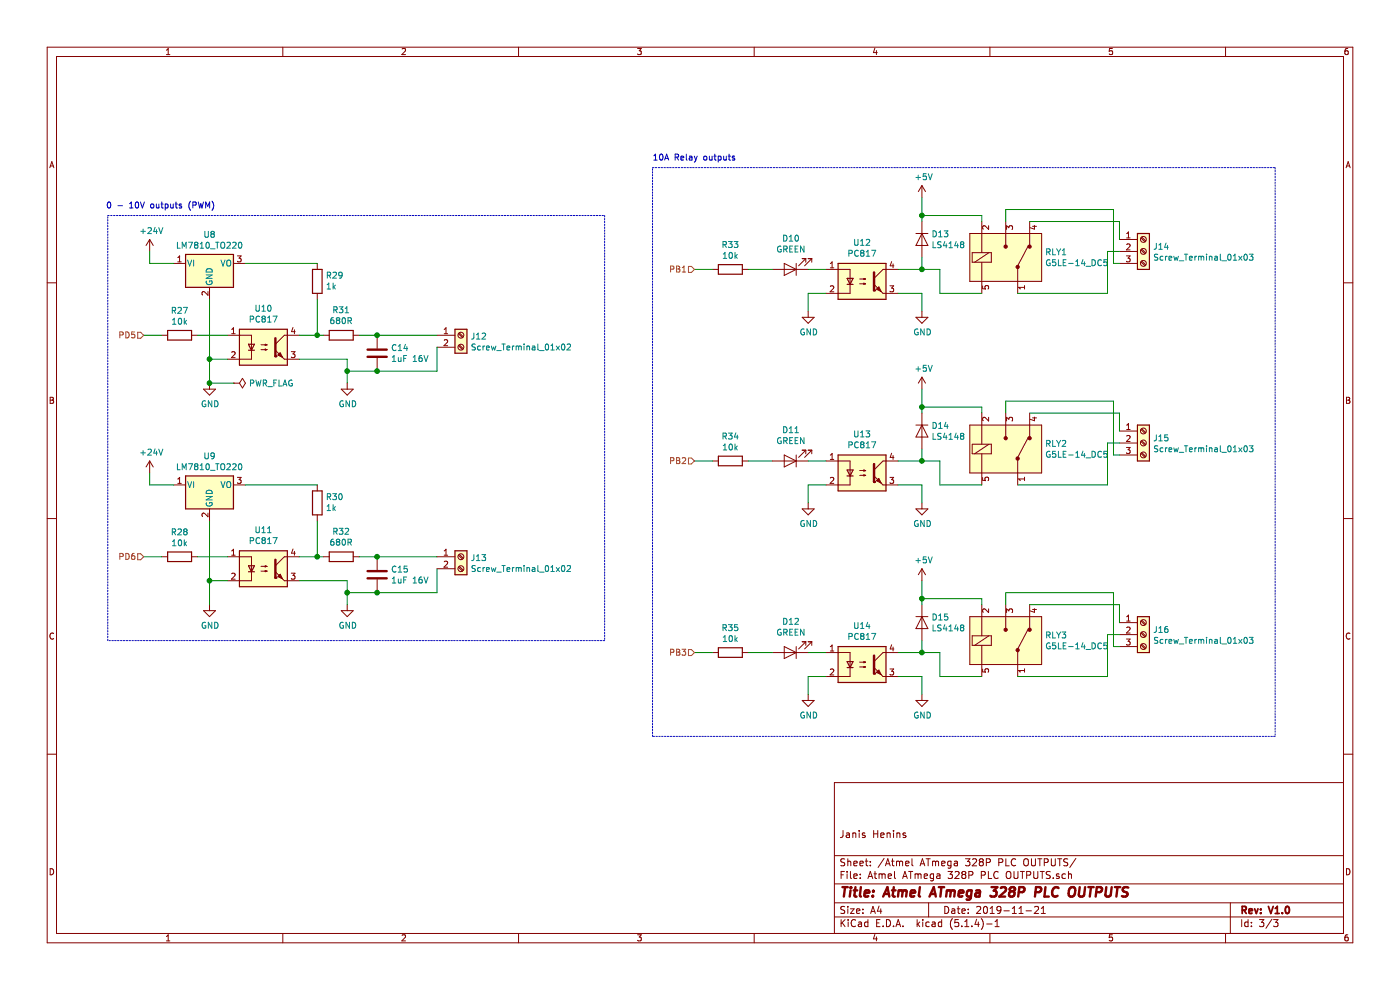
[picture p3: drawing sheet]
EESchema Schematic File Version 4
LIBS:Atmel ATmega 328P PLC-cache
EELAYER 30 0
EELAYER END
$Descr A4 11693 8268
encoding utf-8
Sheet 3 3
Title "Atmel ATmega 328P PLC OUTPUTS"
Date "2019-11-21"
Rev "V1.0"
Comp ""
Comment1 "Janis Henins"
Comment2 ""
Comment3 ""
Comment4 ""
$EndDescr
$Comp
L power:+24V #PWR044
U 1 1
P 1250 2100
F 0 "#PWR044" H 1250 1950 50  0001 C CNN
F 1 "+24V" H 1265 2273 50  0000 C CNN
F 2 "" H 1250 2100 50  0001 C CNN
F 3 "" H 1250 2100 50  0001 C CNN
	1    1250 2100
	1    0    0    -1  
$EndComp
$Comp
L Regulator_Linear:LM7810_TO220 U8
U 1 1
P 1750 2200
F 0 "U8" H 1750 2442 50  0000 C CNN
F 1 "LM7810_TO220" H 1750 2351 50  0000 C CNN
F 2 "Package_TO_SOT_THT:TO-220-3_Vertical" H 1750 2425 50  0001 C CIN
F 3 "http://www.fairchildsemi.com/ds/LM/LM7805.pdf" H 1750 2150 50  0001 C CNN
	1    1750 2200
	1    0    0    -1  
$EndComp
$Comp
L Isolator:PC817 U10
U 1 1
P 2200 2900
F 0 "U10" H 2200 3225 50  0000 C CNN
F 1 "PC817" H 2200 3134 50  0000 C CNN
F 2 "kicad-open-modules-master:HCPL-817-300E" H 2000 2700 50  0001 L CIN
F 3 "http://www.soselectronic.cz/a_info/resource/d/pc817.pdf" H 2200 2900 50  0001 L CNN
	1    2200 2900
	1    0    0    -1  
$EndComp
$Comp
L Device:R R27
U 1 1
P 1500 2800
F 0 "R27" V 1293 2800 50  0000 C CNN
F 1 "10k" V 1384 2800 50  0000 C CNN
F 2 "Resistor_SMD:R_0603_1608Metric_Pad1.05x0.95mm_HandSolder" V 1430 2800 50  0001 C CNN
F 3 "~" H 1500 2800 50  0001 C CNN
	1    1500 2800
	0    1    1    0   
$EndComp
$Comp
L Device:R R29
U 1 1
P 2650 2350
F 0 "R29" H 2580 2304 50  0000 R CNN
F 1 "1k" H 2580 2395 50  0000 R CNN
F 2 "Resistor_SMD:R_0603_1608Metric_Pad1.05x0.95mm_HandSolder" V 2580 2350 50  0001 C CNN
F 3 "~" H 2650 2350 50  0001 C CNN
	1    2650 2350
	-1   0    0    1   
$EndComp
$Comp
L Device:R R31
U 1 1
P 2850 2800
F 0 "R31" V 3057 2800 50  0000 C CNN
F 1 "680R" V 2966 2800 50  0000 C CNN
F 2 "Resistor_SMD:R_0603_1608Metric_Pad1.05x0.95mm_HandSolder" V 2780 2800 50  0001 C CNN
F 3 "~" H 2850 2800 50  0001 C CNN
	1    2850 2800
	0    -1   -1   0   
$EndComp
$Comp
L Device:C C14
U 1 1
P 3150 2950
F 0 "C14" H 3265 2996 50  0000 L CNN
F 1 "1uF 16V" H 3265 2905 50  0000 L CNN
F 2 "Capacitor_SMD:C_0603_1608Metric_Pad1.05x0.95mm_HandSolder" H 3188 2800 50  0001 C CNN
F 3 "~" H 3150 2950 50  0001 C CNN
	1    3150 2950
	1    0    0    -1  
$EndComp
$Comp
L power:GND #PWR048
U 1 1
P 2900 3200
F 0 "#PWR048" H 2900 2950 50  0001 C CNN
F 1 "GND" H 2905 3027 50  0000 C CNN
F 2 "" H 2900 3200 50  0001 C CNN
F 3 "" H 2900 3200 50  0001 C CNN
	1    2900 3200
	1    0    0    -1  
$EndComp
$Comp
L Connector:Screw_Terminal_01x02 J12
U 1 1
P 3850 2800
F 0 "J12" H 3930 2792 50  0000 L CNN
F 1 "Screw_Terminal_01x02" H 3930 2701 50  0000 L CNN
F 2 "TerminalBlock_Phoenix:TerminalBlock_Phoenix_PT-1,5-2-5.0-H_1x02_P5.00mm_Horizontal" H 3850 2800 50  0001 C CNN
F 3 "~" H 3850 2800 50  0001 C CNN
	1    3850 2800
	1    0    0    -1  
$EndComp
Text HLabel 1200 2800 0    50   Input ~ 0
PD5
Text HLabel 5800 2250 0    50   Input ~ 0
PB1
$Comp
L Device:R R33
U 1 1
P 6100 2250
F 0 "R33" V 5893 2250 50  0000 C CNN
F 1 "10k" V 5984 2250 50  0000 C CNN
F 2 "Resistor_SMD:R_0603_1608Metric_Pad1.05x0.95mm_HandSolder" V 6030 2250 50  0001 C CNN
F 3 "~" H 6100 2250 50  0001 C CNN
	1    6100 2250
	0    1    1    0   
$EndComp
$Comp
L Device:LED D10
U 1 1
P 6600 2250
F 0 "D10" H 6593 1995 50  0000 C CNN
F 1 "GREEN" H 6593 2086 50  0000 C CNN
F 2 "LED_SMD:LED_0603_1608Metric_Pad1.05x0.95mm_HandSolder" H 6600 2250 50  0001 C CNN
F 3 "~" H 6600 2250 50  0001 C CNN
	1    6600 2250
	-1   0    0    1   
$EndComp
$Comp
L Isolator:PC817 U12
U 1 1
P 7200 2350
F 0 "U12" H 7200 2675 50  0000 C CNN
F 1 "PC817" H 7200 2584 50  0000 C CNN
F 2 "kicad-open-modules-master:HCPL-817-300E" H 7000 2150 50  0001 L CIN
F 3 "http://www.soselectronic.cz/a_info/resource/d/pc817.pdf" H 7200 2350 50  0001 L CNN
	1    7200 2350
	1    0    0    -1  
$EndComp
$Comp
L power:GND #PWR050
U 1 1
P 6750 2600
F 0 "#PWR050" H 6750 2350 50  0001 C CNN
F 1 "GND" H 6755 2427 50  0000 C CNN
F 2 "" H 6750 2600 50  0001 C CNN
F 3 "" H 6750 2600 50  0001 C CNN
	1    6750 2600
	1    0    0    -1  
$EndComp
$Comp
L Device:D D13
U 1 1
P 7700 2000
F 0 "D13" V 7654 2079 50  0000 L CNN
F 1 "LS4148" V 7745 2079 50  0000 L CNN
F 2 "smd-semi:SOD-80" H 7700 2000 50  0001 C CNN
F 3 "~" H 7700 2000 50  0001 C CNN
	1    7700 2000
	0    1    1    0   
$EndComp
$Comp
L power:+5V #PWR053
U 1 1
P 7700 1650
F 0 "#PWR053" H 7700 1500 50  0001 C CNN
F 1 "+5V" H 7715 1823 50  0000 C CNN
F 2 "" H 7700 1650 50  0001 C CNN
F 3 "" H 7700 1650 50  0001 C CNN
	1    7700 1650
	1    0    0    -1  
$EndComp
$Comp
L dk_Power-Relays-Over-2-Amps:G5LE-14_DC5 RLY1
U 1 1
P 8400 2150
F 0 "RLY1" H 8728 2196 50  0000 L CNN
F 1 "G5LE-14_DC5" H 8728 2105 50  0000 L CNN
F 2 "digikey-footprints:Relay_THT_G5LE-14" H 8600 2350 50  0001 L CNN
F 3 "https://omronfs.omron.com/en_US/ecb/products/pdf/en-g5le.pdf" H 8600 2450 60  0001 L CNN
F 4 "Z1011-ND" H 8600 2550 60  0001 L CNN "Digi-Key_PN"
F 5 "G5LE-14 DC5" H 8600 2650 60  0001 L CNN "MPN"
F 6 "Relays" H 8600 2750 60  0001 L CNN "Category"
F 7 "Power Relays, Over 2 Amps" H 8600 2850 60  0001 L CNN "Family"
F 8 "https://omronfs.omron.com/en_US/ecb/products/pdf/en-g5le.pdf" H 8600 2950 60  0001 L CNN "DK_Datasheet_Link"
F 9 "/product-detail/en/omron-electronics-inc-emc-div/G5LE-14-DC5/Z1011-ND/280371" H 8600 3050 60  0001 L CNN "DK_Detail_Page"
F 10 "RELAY GEN PURPOSE SPDT 10A 5V" H 8600 3150 60  0001 L CNN "Description"
F 11 "Omron Electronics Inc-EMC Div" H 8600 3250 60  0001 L CNN "Manufacturer"
F 12 "Active" H 8600 3350 60  0001 L CNN "Status"
	1    8400 2150
	1    0    0    -1  
$EndComp
$Comp
L Connector:Screw_Terminal_01x03 J14
U 1 1
P 9550 2100
F 0 "J14" H 9630 2142 50  0000 L CNN
F 1 "Screw_Terminal_01x03" H 9630 2051 50  0000 L CNN
F 2 "TerminalBlock_Phoenix:TerminalBlock_Phoenix_PT-1,5-3-5.0-H_1x03_P5.00mm_Horizontal" H 9550 2100 50  0001 C CNN
F 3 "~" H 9550 2100 50  0001 C CNN
	1    9550 2100
	1    0    0    -1  
$EndComp
Wire Wire Line
	1250 2100 1250 2200
Wire Wire Line
	1250 2200 1450 2200
Wire Wire Line
	1350 2800 1200 2800
Wire Wire Line
	1650 2800 1900 2800
$Comp
L power:GND #PWR046
U 1 1
P 1750 3200
F 0 "#PWR046" H 1750 2950 50  0001 C CNN
F 1 "GND" H 1755 3027 50  0000 C CNN
F 2 "" H 1750 3200 50  0001 C CNN
F 3 "" H 1750 3200 50  0001 C CNN
	1    1750 3200
	1    0    0    -1  
$EndComp
Wire Wire Line
	1750 2500 1750 3000
Wire Wire Line
	1900 3000 1750 3000
Wire Wire Line
	2050 2200 2650 2200
Wire Wire Line
	2650 2500 2650 2800
Wire Wire Line
	2650 2800 2700 2800
Wire Wire Line
	2500 2800 2650 2800
Connection ~ 2650 2800
Wire Wire Line
	2500 3000 2900 3000
Wire Wire Line
	2900 3000 2900 3100
Wire Wire Line
	3150 3100 2900 3100
Connection ~ 2900 3100
Wire Wire Line
	2900 3100 2900 3200
Wire Wire Line
	3000 2800 3150 2800
Wire Wire Line
	3150 2800 3650 2800
Connection ~ 3150 2800
Wire Wire Line
	3650 2900 3650 3100
Wire Wire Line
	3650 3100 3150 3100
Connection ~ 3150 3100
Wire Wire Line
	1750 3000 1750 3200
Connection ~ 1750 3000
$Comp
L power:+24V #PWR045
U 1 1
P 1250 3950
F 0 "#PWR045" H 1250 3800 50  0001 C CNN
F 1 "+24V" H 1265 4123 50  0000 C CNN
F 2 "" H 1250 3950 50  0001 C CNN
F 3 "" H 1250 3950 50  0001 C CNN
	1    1250 3950
	1    0    0    -1  
$EndComp
$Comp
L Regulator_Linear:LM7810_TO220 U9
U 1 1
P 1750 4050
F 0 "U9" H 1750 4292 50  0000 C CNN
F 1 "LM7810_TO220" H 1750 4201 50  0000 C CNN
F 2 "Package_TO_SOT_THT:TO-220-3_Vertical" H 1750 4275 50  0001 C CIN
F 3 "http://www.fairchildsemi.com/ds/LM/LM7805.pdf" H 1750 4000 50  0001 C CNN
	1    1750 4050
	1    0    0    -1  
$EndComp
$Comp
L Isolator:PC817 U11
U 1 1
P 2200 4750
F 0 "U11" H 2200 5075 50  0000 C CNN
F 1 "PC817" H 2200 4984 50  0000 C CNN
F 2 "kicad-open-modules-master:HCPL-817-300E" H 2000 4550 50  0001 L CIN
F 3 "http://www.soselectronic.cz/a_info/resource/d/pc817.pdf" H 2200 4750 50  0001 L CNN
	1    2200 4750
	1    0    0    -1  
$EndComp
$Comp
L Device:R R28
U 1 1
P 1500 4650
F 0 "R28" V 1293 4650 50  0000 C CNN
F 1 "10k" V 1384 4650 50  0000 C CNN
F 2 "Resistor_SMD:R_0603_1608Metric_Pad1.05x0.95mm_HandSolder" V 1430 4650 50  0001 C CNN
F 3 "~" H 1500 4650 50  0001 C CNN
	1    1500 4650
	0    1    1    0   
$EndComp
$Comp
L Device:R R30
U 1 1
P 2650 4200
F 0 "R30" H 2580 4154 50  0000 R CNN
F 1 "1k" H 2580 4245 50  0000 R CNN
F 2 "Resistor_SMD:R_0603_1608Metric_Pad1.05x0.95mm_HandSolder" V 2580 4200 50  0001 C CNN
F 3 "~" H 2650 4200 50  0001 C CNN
	1    2650 4200
	-1   0    0    1   
$EndComp
$Comp
L Device:R R32
U 1 1
P 2850 4650
F 0 "R32" V 3057 4650 50  0000 C CNN
F 1 "680R" V 2966 4650 50  0000 C CNN
F 2 "Resistor_SMD:R_0603_1608Metric_Pad1.05x0.95mm_HandSolder" V 2780 4650 50  0001 C CNN
F 3 "~" H 2850 4650 50  0001 C CNN
	1    2850 4650
	0    -1   -1   0   
$EndComp
$Comp
L Device:C C15
U 1 1
P 3150 4800
F 0 "C15" H 3265 4846 50  0000 L CNN
F 1 "1uF 16V" H 3265 4755 50  0000 L CNN
F 2 "Capacitor_SMD:C_0603_1608Metric_Pad1.05x0.95mm_HandSolder" H 3188 4650 50  0001 C CNN
F 3 "~" H 3150 4800 50  0001 C CNN
	1    3150 4800
	1    0    0    -1  
$EndComp
$Comp
L power:GND #PWR049
U 1 1
P 2900 5050
F 0 "#PWR049" H 2900 4800 50  0001 C CNN
F 1 "GND" H 2905 4877 50  0000 C CNN
F 2 "" H 2900 5050 50  0001 C CNN
F 3 "" H 2900 5050 50  0001 C CNN
	1    2900 5050
	1    0    0    -1  
$EndComp
$Comp
L Connector:Screw_Terminal_01x02 J13
U 1 1
P 3850 4650
F 0 "J13" H 3930 4642 50  0000 L CNN
F 1 "Screw_Terminal_01x02" H 3930 4551 50  0000 L CNN
F 2 "TerminalBlock_Phoenix:TerminalBlock_Phoenix_PT-1,5-2-5.0-H_1x02_P5.00mm_Horizontal" H 3850 4650 50  0001 C CNN
F 3 "~" H 3850 4650 50  0001 C CNN
	1    3850 4650
	1    0    0    -1  
$EndComp
Text HLabel 1200 4650 0    50   Input ~ 0
PD6
Wire Wire Line
	1250 3950 1250 4050
Wire Wire Line
	1250 4050 1450 4050
Wire Wire Line
	1350 4650 1200 4650
Wire Wire Line
	1650 4650 1900 4650
$Comp
L power:GND #PWR047
U 1 1
P 1750 5050
F 0 "#PWR047" H 1750 4800 50  0001 C CNN
F 1 "GND" H 1755 4877 50  0000 C CNN
F 2 "" H 1750 5050 50  0001 C CNN
F 3 "" H 1750 5050 50  0001 C CNN
	1    1750 5050
	1    0    0    -1  
$EndComp
Wire Wire Line
	1750 4350 1750 4850
Wire Wire Line
	1900 4850 1750 4850
Wire Wire Line
	2050 4050 2650 4050
Wire Wire Line
	2650 4350 2650 4650
Wire Wire Line
	2650 4650 2700 4650
Wire Wire Line
	2500 4650 2650 4650
Connection ~ 2650 4650
Wire Wire Line
	2500 4850 2900 4850
Wire Wire Line
	2900 4850 2900 4950
Wire Wire Line
	3150 4950 2900 4950
Connection ~ 2900 4950
Wire Wire Line
	2900 4950 2900 5050
Wire Wire Line
	3000 4650 3150 4650
Wire Wire Line
	3150 4650 3650 4650
Connection ~ 3150 4650
Wire Wire Line
	3650 4750 3650 4950
Wire Wire Line
	3650 4950 3150 4950
Connection ~ 3150 4950
Wire Wire Line
	1750 4850 1750 5050
Connection ~ 1750 4850
Wire Wire Line
	5950 2250 5800 2250
Wire Wire Line
	6450 2250 6250 2250
Wire Wire Line
	6900 2250 6750 2250
Wire Wire Line
	6900 2450 6750 2450
Wire Wire Line
	6750 2450 6750 2600
Wire Wire Line
	7700 2150 7700 2250
Wire Wire Line
	7700 2250 7500 2250
$Comp
L power:GND #PWR054
U 1 1
P 7700 2600
F 0 "#PWR054" H 7700 2350 50  0001 C CNN
F 1 "GND" H 7705 2427 50  0000 C CNN
F 2 "" H 7700 2600 50  0001 C CNN
F 3 "" H 7700 2600 50  0001 C CNN
	1    7700 2600
	1    0    0    -1  
$EndComp
Wire Wire Line
	7500 2450 7700 2450
Wire Wire Line
	7700 2450 7700 2600
Wire Wire Line
	7700 1650 7700 1800
Connection ~ 7700 1800
Wire Wire Line
	7700 1800 7700 1850
Wire Wire Line
	7850 2450 7850 2250
Wire Wire Line
	7850 2250 7700 2250
Connection ~ 7700 2250
Wire Wire Line
	9250 2450 9250 2100
Wire Wire Line
	9250 2100 9350 2100
Wire Wire Line
	9350 2000 9350 1850
Wire Wire Line
	9350 1850 8600 1850
Wire Wire Line
	9300 1750 9300 2200
Wire Wire Line
	9300 2200 9350 2200
Text HLabel 5800 3850 0    50   Input ~ 0
PB2
$Comp
L Device:R R34
U 1 1
P 6100 3850
F 0 "R34" V 5893 3850 50  0000 C CNN
F 1 "10k" V 5984 3850 50  0000 C CNN
F 2 "Resistor_SMD:R_0603_1608Metric_Pad1.05x0.95mm_HandSolder" V 6030 3850 50  0001 C CNN
F 3 "~" H 6100 3850 50  0001 C CNN
	1    6100 3850
	0    1    1    0   
$EndComp
$Comp
L Device:LED D11
U 1 1
P 6600 3850
F 0 "D11" H 6593 3595 50  0000 C CNN
F 1 "GREEN" H 6593 3686 50  0000 C CNN
F 2 "LED_SMD:LED_0603_1608Metric_Pad1.05x0.95mm_HandSolder" H 6600 3850 50  0001 C CNN
F 3 "~" H 6600 3850 50  0001 C CNN
	1    6600 3850
	-1   0    0    1   
$EndComp
$Comp
L Isolator:PC817 U13
U 1 1
P 7200 3950
F 0 "U13" H 7200 4275 50  0000 C CNN
F 1 "PC817" H 7200 4184 50  0000 C CNN
F 2 "kicad-open-modules-master:HCPL-817-300E" H 7000 3750 50  0001 L CIN
F 3 "http://www.soselectronic.cz/a_info/resource/d/pc817.pdf" H 7200 3950 50  0001 L CNN
	1    7200 3950
	1    0    0    -1  
$EndComp
$Comp
L power:GND #PWR051
U 1 1
P 6750 4200
F 0 "#PWR051" H 6750 3950 50  0001 C CNN
F 1 "GND" H 6755 4027 50  0000 C CNN
F 2 "" H 6750 4200 50  0001 C CNN
F 3 "" H 6750 4200 50  0001 C CNN
	1    6750 4200
	1    0    0    -1  
$EndComp
$Comp
L Device:D D14
U 1 1
P 7700 3600
F 0 "D14" V 7654 3679 50  0000 L CNN
F 1 "LS4148" V 7745 3679 50  0000 L CNN
F 2 "smd-semi:SOD-80" H 7700 3600 50  0001 C CNN
F 3 "~" H 7700 3600 50  0001 C CNN
	1    7700 3600
	0    1    1    0   
$EndComp
$Comp
L power:+5V #PWR055
U 1 1
P 7700 3250
F 0 "#PWR055" H 7700 3100 50  0001 C CNN
F 1 "+5V" H 7715 3423 50  0000 C CNN
F 2 "" H 7700 3250 50  0001 C CNN
F 3 "" H 7700 3250 50  0001 C CNN
	1    7700 3250
	1    0    0    -1  
$EndComp
$Comp
L dk_Power-Relays-Over-2-Amps:G5LE-14_DC5 RLY2
U 1 1
P 8400 3750
F 0 "RLY2" H 8728 3796 50  0000 L CNN
F 1 "G5LE-14_DC5" H 8728 3705 50  0000 L CNN
F 2 "digikey-footprints:Relay_THT_G5LE-14" H 8600 3950 50  0001 L CNN
F 3 "https://omronfs.omron.com/en_US/ecb/products/pdf/en-g5le.pdf" H 8600 4050 60  0001 L CNN
F 4 "Z1011-ND" H 8600 4150 60  0001 L CNN "Digi-Key_PN"
F 5 "G5LE-14 DC5" H 8600 4250 60  0001 L CNN "MPN"
F 6 "Relays" H 8600 4350 60  0001 L CNN "Category"
F 7 "Power Relays, Over 2 Amps" H 8600 4450 60  0001 L CNN "Family"
F 8 "https://omronfs.omron.com/en_US/ecb/products/pdf/en-g5le.pdf" H 8600 4550 60  0001 L CNN "DK_Datasheet_Link"
F 9 "/product-detail/en/omron-electronics-inc-emc-div/G5LE-14-DC5/Z1011-ND/280371" H 8600 4650 60  0001 L CNN "DK_Detail_Page"
F 10 "RELAY GEN PURPOSE SPDT 10A 5V" H 8600 4750 60  0001 L CNN "Description"
F 11 "Omron Electronics Inc-EMC Div" H 8600 4850 60  0001 L CNN "Manufacturer"
F 12 "Active" H 8600 4950 60  0001 L CNN "Status"
	1    8400 3750
	1    0    0    -1  
$EndComp
$Comp
L Connector:Screw_Terminal_01x03 J15
U 1 1
P 9550 3700
F 0 "J15" H 9630 3742 50  0000 L CNN
F 1 "Screw_Terminal_01x03" H 9630 3651 50  0000 L CNN
F 2 "TerminalBlock_Phoenix:TerminalBlock_Phoenix_PT-1,5-3-5.0-H_1x03_P5.00mm_Horizontal" H 9550 3700 50  0001 C CNN
F 3 "~" H 9550 3700 50  0001 C CNN
	1    9550 3700
	1    0    0    -1  
$EndComp
Wire Wire Line
	5950 3850 5800 3850
Wire Wire Line
	6450 3850 6250 3850
Wire Wire Line
	6900 3850 6750 3850
Wire Wire Line
	6900 4050 6750 4050
Wire Wire Line
	6750 4050 6750 4200
Wire Wire Line
	7700 3750 7700 3850
Wire Wire Line
	7700 3850 7500 3850
$Comp
L power:GND #PWR056
U 1 1
P 7700 4200
F 0 "#PWR056" H 7700 3950 50  0001 C CNN
F 1 "GND" H 7705 4027 50  0000 C CNN
F 2 "" H 7700 4200 50  0001 C CNN
F 3 "" H 7700 4200 50  0001 C CNN
	1    7700 4200
	1    0    0    -1  
$EndComp
Wire Wire Line
	7500 4050 7700 4050
Wire Wire Line
	7700 4050 7700 4200
Wire Wire Line
	7700 3250 7700 3400
Connection ~ 7700 3400
Wire Wire Line
	7700 3400 7700 3450
Wire Wire Line
	7850 4050 7850 3850
Wire Wire Line
	7850 3850 7700 3850
Connection ~ 7700 3850
Wire Wire Line
	9250 4050 9250 3700
Wire Wire Line
	9250 3700 9350 3700
Wire Wire Line
	9350 3600 9350 3450
Wire Wire Line
	9350 3450 8600 3450
Wire Wire Line
	9300 3350 9300 3800
Wire Wire Line
	9300 3800 9350 3800
Text HLabel 5800 5450 0    50   Input ~ 0
PB3
$Comp
L Device:R R35
U 1 1
P 6100 5450
F 0 "R35" V 5893 5450 50  0000 C CNN
F 1 "10k" V 5984 5450 50  0000 C CNN
F 2 "Resistor_SMD:R_0603_1608Metric_Pad1.05x0.95mm_HandSolder" V 6030 5450 50  0001 C CNN
F 3 "~" H 6100 5450 50  0001 C CNN
	1    6100 5450
	0    1    1    0   
$EndComp
$Comp
L Device:LED D12
U 1 1
P 6600 5450
F 0 "D12" H 6593 5195 50  0000 C CNN
F 1 "GREEN" H 6593 5286 50  0000 C CNN
F 2 "LED_SMD:LED_0603_1608Metric_Pad1.05x0.95mm_HandSolder" H 6600 5450 50  0001 C CNN
F 3 "~" H 6600 5450 50  0001 C CNN
	1    6600 5450
	-1   0    0    1   
$EndComp
$Comp
L Isolator:PC817 U14
U 1 1
P 7200 5550
F 0 "U14" H 7200 5875 50  0000 C CNN
F 1 "PC817" H 7200 5784 50  0000 C CNN
F 2 "kicad-open-modules-master:HCPL-817-300E" H 7000 5350 50  0001 L CIN
F 3 "http://www.soselectronic.cz/a_info/resource/d/pc817.pdf" H 7200 5550 50  0001 L CNN
	1    7200 5550
	1    0    0    -1  
$EndComp
$Comp
L power:GND #PWR052
U 1 1
P 6750 5800
F 0 "#PWR052" H 6750 5550 50  0001 C CNN
F 1 "GND" H 6755 5627 50  0000 C CNN
F 2 "" H 6750 5800 50  0001 C CNN
F 3 "" H 6750 5800 50  0001 C CNN
	1    6750 5800
	1    0    0    -1  
$EndComp
$Comp
L Device:D D15
U 1 1
P 7700 5200
F 0 "D15" V 7654 5279 50  0000 L CNN
F 1 "LS4148" V 7745 5279 50  0000 L CNN
F 2 "smd-semi:SOD-80" H 7700 5200 50  0001 C CNN
F 3 "~" H 7700 5200 50  0001 C CNN
	1    7700 5200
	0    1    1    0   
$EndComp
$Comp
L power:+5V #PWR057
U 1 1
P 7700 4850
F 0 "#PWR057" H 7700 4700 50  0001 C CNN
F 1 "+5V" H 7715 5023 50  0000 C CNN
F 2 "" H 7700 4850 50  0001 C CNN
F 3 "" H 7700 4850 50  0001 C CNN
	1    7700 4850
	1    0    0    -1  
$EndComp
$Comp
L dk_Power-Relays-Over-2-Amps:G5LE-14_DC5 RLY3
U 1 1
P 8400 5350
F 0 "RLY3" H 8728 5396 50  0000 L CNN
F 1 "G5LE-14_DC5" H 8728 5305 50  0000 L CNN
F 2 "digikey-footprints:Relay_THT_G5LE-14" H 8600 5550 50  0001 L CNN
F 3 "https://omronfs.omron.com/en_US/ecb/products/pdf/en-g5le.pdf" H 8600 5650 60  0001 L CNN
F 4 "Z1011-ND" H 8600 5750 60  0001 L CNN "Digi-Key_PN"
F 5 "G5LE-14 DC5" H 8600 5850 60  0001 L CNN "MPN"
F 6 "Relays" H 8600 5950 60  0001 L CNN "Category"
F 7 "Power Relays, Over 2 Amps" H 8600 6050 60  0001 L CNN "Family"
F 8 "https://omronfs.omron.com/en_US/ecb/products/pdf/en-g5le.pdf" H 8600 6150 60  0001 L CNN "DK_Datasheet_Link"
F 9 "/product-detail/en/omron-electronics-inc-emc-div/G5LE-14-DC5/Z1011-ND/280371" H 8600 6250 60  0001 L CNN "DK_Detail_Page"
F 10 "RELAY GEN PURPOSE SPDT 10A 5V" H 8600 6350 60  0001 L CNN "Description"
F 11 "Omron Electronics Inc-EMC Div" H 8600 6450 60  0001 L CNN "Manufacturer"
F 12 "Active" H 8600 6550 60  0001 L CNN "Status"
	1    8400 5350
	1    0    0    -1  
$EndComp
$Comp
L Connector:Screw_Terminal_01x03 J16
U 1 1
P 9550 5300
F 0 "J16" H 9630 5342 50  0000 L CNN
F 1 "Screw_Terminal_01x03" H 9630 5251 50  0000 L CNN
F 2 "TerminalBlock_Phoenix:TerminalBlock_Phoenix_PT-1,5-3-5.0-H_1x03_P5.00mm_Horizontal" H 9550 5300 50  0001 C CNN
F 3 "~" H 9550 5300 50  0001 C CNN
	1    9550 5300
	1    0    0    -1  
$EndComp
Wire Wire Line
	5950 5450 5800 5450
Wire Wire Line
	6450 5450 6250 5450
Wire Wire Line
	6900 5450 6750 5450
Wire Wire Line
	6900 5650 6750 5650
Wire Wire Line
	6750 5650 6750 5800
Wire Wire Line
	7700 5350 7700 5450
Wire Wire Line
	7700 5450 7500 5450
$Comp
L power:GND #PWR058
U 1 1
P 7700 5800
F 0 "#PWR058" H 7700 5550 50  0001 C CNN
F 1 "GND" H 7705 5627 50  0000 C CNN
F 2 "" H 7700 5800 50  0001 C CNN
F 3 "" H 7700 5800 50  0001 C CNN
	1    7700 5800
	1    0    0    -1  
$EndComp
Wire Wire Line
	7500 5650 7700 5650
Wire Wire Line
	7700 5650 7700 5800
Wire Wire Line
	7700 4850 7700 5000
Connection ~ 7700 5000
Wire Wire Line
	7700 5000 7700 5050
Wire Wire Line
	7850 5650 7850 5450
Wire Wire Line
	7850 5450 7700 5450
Connection ~ 7700 5450
Wire Wire Line
	9250 5650 9250 5300
Wire Wire Line
	9250 5300 9350 5300
Wire Wire Line
	9350 5200 9350 5050
Wire Wire Line
	9350 5050 8600 5050
Wire Wire Line
	9300 4950 9300 5400
Wire Wire Line
	9300 5400 9350 5400
Wire Notes Line
	900  1800 5050 1800
Wire Notes Line
	5050 1800 5050 5350
Wire Notes Line
	5050 5350 900  5350
Wire Notes Line
	900  5350 900  1800
Text Notes 1800 1750 2    50   ~ 0
0 - 10V outputs (PWM)
Wire Notes Line
	5450 1400 10650 1400
Wire Notes Line
	10650 1400 10650 6150
Wire Notes Line
	10650 6150 5450 6150
Wire Notes Line
	5450 6150 5450 1400
Text Notes 6150 1350 2    50   ~ 0
10A Relay outputs
Wire Wire Line
	8500 2450 9250 2450
Wire Wire Line
	8200 1850 8200 1800
Wire Wire Line
	7700 1800 8200 1800
Wire Wire Line
	8400 1850 8400 1750
Wire Wire Line
	8400 1750 9300 1750
Wire Wire Line
	7850 2450 8200 2450
Wire Wire Line
	8500 4050 9250 4050
Wire Wire Line
	7850 4050 8200 4050
Wire Wire Line
	8200 3450 8200 3400
Wire Wire Line
	7700 3400 8200 3400
Wire Wire Line
	8400 3450 8400 3350
Wire Wire Line
	8400 3350 9300 3350
Wire Wire Line
	8500 5650 9250 5650
Wire Wire Line
	7850 5650 8200 5650
Wire Wire Line
	8200 5050 8200 5000
Wire Wire Line
	7700 5000 8200 5000
Wire Wire Line
	8400 5050 8400 4950
Wire Wire Line
	8400 4950 9300 4950
$Comp
L power:PWR_FLAG #FLG02
U 1 1
P 1950 3200
F 0 "#FLG02" H 1950 3275 50  0001 C CNN
F 1 "PWR_FLAG" V 1950 3328 50  0000 L CNN
F 2 "" H 1950 3200 50  0001 C CNN
F 3 "~" H 1950 3200 50  0001 C CNN
	1    1950 3200
	0    1    1    0   
$EndComp
Connection ~ 1750 3200
Wire Wire Line
	1750 3200 1950 3200
$EndSCHEMATC
